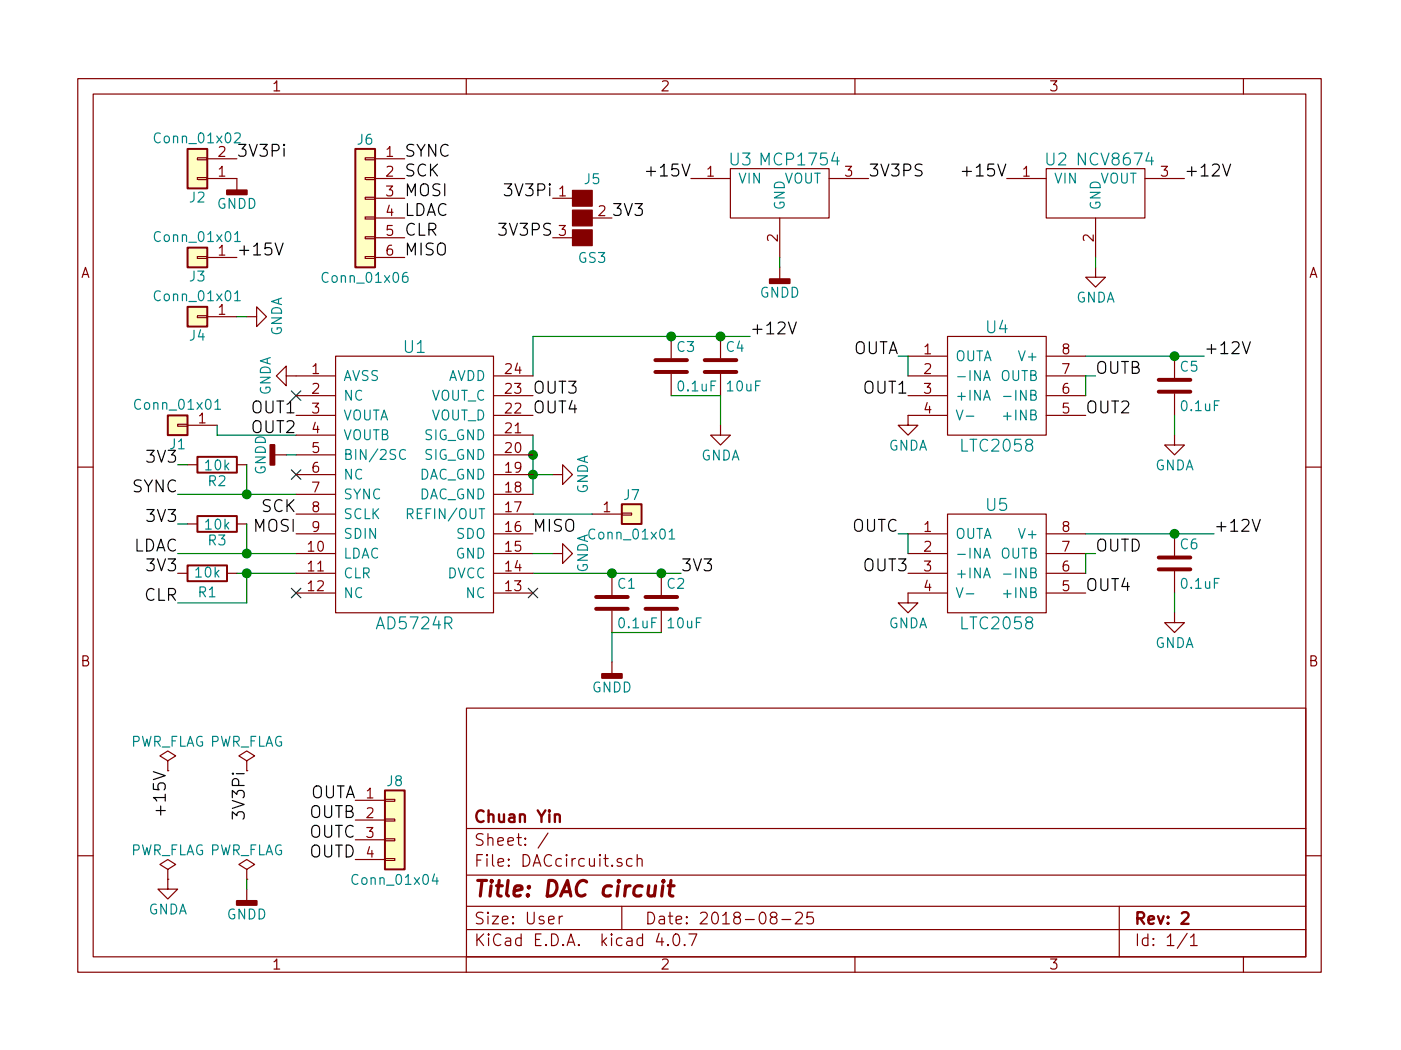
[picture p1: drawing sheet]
EESchema Schematic File Version 2
LIBS:power
LIBS:device
LIBS:switches
LIBS:relays
LIBS:motors
LIBS:transistors
LIBS:conn
LIBS:linear
LIBS:regul
LIBS:74xx
LIBS:cmos4000
LIBS:adc-dac
LIBS:memory
LIBS:xilinx
LIBS:microcontrollers
LIBS:dsp
LIBS:microchip
LIBS:analog_switches
LIBS:motorola
LIBS:texas
LIBS:intel
LIBS:audio
LIBS:interface
LIBS:digital-audio
LIBS:philips
LIBS:display
LIBS:cypress
LIBS:siliconi
LIBS:opto
LIBS:atmel
LIBS:contrib
LIBS:valves
LIBS:ad5724r
LIBS:ltc2058
LIBS:mcp1754
LIBS:ncv8674
LIBS:sn74lvc1g3157
LIBS:DACcircuit-cache
EELAYER 25 0
EELAYER END
$Descr User 7087 5315
encoding utf-8
Sheet 1 1
Title "DAC circuit"
Date "2018-08-25"
Rev "2"
Comp "Chuan Yin"
Comment1 ""
Comment2 ""
Comment3 ""
Comment4 ""
$EndDescr
NoConn ~ 1500 2000
NoConn ~ 1500 2400
NoConn ~ 1500 3000
NoConn ~ 2700 3000
$Comp
L C C3
U 1 1
P 3400 1850
F 0 "C3" H 3425 1950 50  0000 L CNN
F 1 "0.1uF" H 3425 1750 50  0000 L CNN
F 2 "Capacitors_SMD:C_0805_HandSoldering" H 3438 1700 50  0001 C CNN
F 3 "" H 3400 1850 50  0001 C CNN
	1    3400 1850
	1    0    0    -1  
$EndComp
$Comp
L R R3
U 1 1
P 1100 2650
F 0 "R3" V 1180 2650 50  0000 C CNN
F 1 "10k" V 1100 2650 50  0000 C CNN
F 2 "Resistors_SMD:R_0805_HandSoldering" V 1030 2650 50  0001 C CNN
F 3 "" H 1100 2650 50  0001 C CNN
	1    1100 2650
	0    1    1    0   
$EndComp
$Comp
L R R2
U 1 1
P 1100 2350
F 0 "R2" V 1180 2350 50  0000 C CNN
F 1 "10k" V 1100 2350 50  0000 C CNN
F 2 "Resistors_SMD:R_0805_HandSoldering" V 1030 2350 50  0001 C CNN
F 3 "" H 1100 2350 50  0001 C CNN
	1    1100 2350
	0    1    1    0   
$EndComp
$Comp
L R R1
U 1 1
P 1050 2900
F 0 "R1" V 950 2900 50  0000 C CNN
F 1 "10k" V 1050 2900 50  0000 C CNN
F 2 "Resistors_SMD:R_0805_HandSoldering" V 980 2900 50  0001 C CNN
F 3 "" H 1050 2900 50  0001 C CNN
	1    1050 2900
	0    -1   -1   0   
$EndComp
Text Label 1500 2100 2    60   ~ 0
OUT1
Text Label 1500 2200 2    60   ~ 0
OUT2
Text Label 2700 2700 0    60   ~ 0
MISO
Text Label 1500 2600 2    60   ~ 0
SCK
Text Label 1500 2700 2    60   ~ 0
MOSI
$Comp
L Conn_01x01 J7
U 1 1
P 3200 2600
F 0 "J7" H 3200 2700 50  0000 C CNN
F 1 "Conn_01x01" H 3200 2500 50  0000 C CNN
F 2 "Pin_Headers:Pin_Header_Straight_1x01_Pitch2.54mm" H 3200 2600 50  0001 C CNN
F 3 "" H 3200 2600 50  0001 C CNN
	1    3200 2600
	1    0    0    -1  
$EndComp
$Comp
L C C1
U 1 1
P 3100 3050
F 0 "C1" H 3125 3150 50  0000 L CNN
F 1 "0.1uF" H 3125 2950 50  0000 L CNN
F 2 "Capacitors_SMD:C_0805_HandSoldering" H 3138 2900 50  0001 C CNN
F 3 "" H 3100 3050 50  0001 C CNN
	1    3100 3050
	1    0    0    -1  
$EndComp
Text Label 2050 1300 0    60   ~ 0
MISO
Text Label 2050 1000 0    60   ~ 0
MOSI
Text Label 2050 900  0    60   ~ 0
SCK
$Comp
L Conn_01x01 J1
U 1 1
P 900 2150
F 0 "J1" H 900 2250 50  0000 C CNN
F 1 "Conn_01x01" H 900 2050 50  0000 C CNN
F 2 "Pin_Headers:Pin_Header_Straight_1x01_Pitch2.54mm" H 900 2150 50  0001 C CNN
F 3 "" H 900 2150 50  0001 C CNN
	1    900  2150
	-1   0    0    1   
$EndComp
$Comp
L LTC2058 U5
U 1 1
P 5050 2900
F 0 "U5" H 5050 3250 60  0000 C CNN
F 1 "LTC2058" H 5050 2650 60  0000 C CNN
F 2 "Housings_SOIC:SOIC-8_3.9x4.9mm_Pitch1.27mm" H 5050 2900 60  0001 C CNN
F 3 "" H 5050 2900 60  0001 C CNN
	1    5050 2900
	1    0    0    -1  
$EndComp
$Comp
L LTC2058 U4
U 1 1
P 5050 2000
F 0 "U4" H 5050 2350 60  0000 C CNN
F 1 "LTC2058" H 5050 1750 60  0000 C CNN
F 2 "Housings_SOIC:SOIC-8_3.9x4.9mm_Pitch1.27mm" H 5050 2000 60  0001 C CNN
F 3 "" H 5050 2000 60  0001 C CNN
	1    5050 2000
	1    0    0    -1  
$EndComp
Text Label 3800 1700 0    60   ~ 0
+12V
$Comp
L MCP1754 U3
U 1 1
P 3950 1000
F 0 "U3" H 3750 1200 60  0000 C CNN
F 1 "MCP1754" H 4050 1200 60  0000 C CNN
F 2 "TO_SOT_Packages_SMD:SOT-89-3_Handsoldering" H 3950 1000 60  0001 C CNN
F 3 "" H 3950 1000 60  0001 C CNN
	1    3950 1000
	1    0    0    -1  
$EndComp
$Comp
L NCV8674 U2
U 1 1
P 5550 1050
F 0 "U2" H 5350 1300 60  0000 C CNN
F 1 "NCV8674" H 5650 1300 60  0000 C CNN
F 2 "D2PAK:NCV8674" H 5550 1050 60  0001 C CNN
F 3 "" H 5550 1050 60  0001 C CNN
	1    5550 1050
	1    0    0    -1  
$EndComp
Text Label 3450 2900 0    60   ~ 0
3V3
Text Label 900  2350 2    60   ~ 0
3V3
Text Label 900  2650 2    60   ~ 0
3V3
Text Label 900  2900 2    60   ~ 0
3V3
Text Label 6000 900  0    60   ~ 0
+12V
Text Label 5100 900  2    60   ~ 0
+15V
Text Label 3500 900  2    60   ~ 0
+15V
Text Label 4400 900  0    60   ~ 0
3V3PS
Text Label 6100 1800 0    60   ~ 0
+12V
Text Label 6150 2700 0    60   ~ 0
+12V
Text Label 4600 2000 2    60   ~ 0
OUT1
Text Label 5500 2100 0    60   ~ 0
OUT2
Text Label 4600 2900 2    60   ~ 0
OUT3
Text Label 5500 3000 0    60   ~ 0
OUT4
$Comp
L C C5
U 1 1
P 5950 1950
F 0 "C5" H 5975 2050 50  0000 L CNN
F 1 "0.1uF" H 5975 1850 50  0000 L CNN
F 2 "Capacitors_SMD:C_0805_HandSoldering" H 5988 1800 50  0001 C CNN
F 3 "" H 5950 1950 50  0001 C CNN
	1    5950 1950
	1    0    0    -1  
$EndComp
Text Label 4550 1800 2    60   ~ 0
OUTA
Text Label 5550 1900 0    60   ~ 0
OUTB
Text Label 4550 2700 2    60   ~ 0
OUTC
Text Label 5550 2800 0    60   ~ 0
OUTD
$Comp
L C C6
U 1 1
P 5950 2850
F 0 "C6" H 5975 2950 50  0000 L CNN
F 1 "0.1uF" H 5975 2750 50  0000 L CNN
F 2 "Capacitors_SMD:C_0805_HandSoldering" H 5988 2700 50  0001 C CNN
F 3 "" H 5950 2850 50  0001 C CNN
	1    5950 2850
	1    0    0    -1  
$EndComp
$Comp
L Conn_01x04 J8
U 1 1
P 2000 4150
F 0 "J8" H 2000 4350 50  0000 C CNN
F 1 "Conn_01x04" H 2000 3850 50  0000 C CNN
F 2 "Pin_Headers:Pin_Header_Straight_1x04_Pitch2.54mm" H 2000 4150 50  0001 C CNN
F 3 "" H 2000 4150 50  0001 C CNN
	1    2000 4150
	1    0    0    -1  
$EndComp
Text Label 1800 4050 2    60   ~ 0
OUTA
Text Label 1800 4150 2    60   ~ 0
OUTB
Text Label 1800 4250 2    60   ~ 0
OUTC
Text Label 1800 4350 2    60   ~ 0
OUTD
$Comp
L PWR_FLAG #FLG01
U 1 1
P 850 3900
F 0 "#FLG01" H 850 3975 50  0001 C CNN
F 1 "PWR_FLAG" H 850 4050 50  0000 C CNN
F 2 "" H 850 3900 50  0001 C CNN
F 3 "" H 850 3900 50  0001 C CNN
	1    850  3900
	1    0    0    -1  
$EndComp
Text Label 850  3900 3    60   ~ 0
+15V
$Comp
L PWR_FLAG #FLG02
U 1 1
P 850 4450
F 0 "#FLG02" H 850 4525 50  0001 C CNN
F 1 "PWR_FLAG" H 850 4600 50  0000 C CNN
F 2 "" H 850 4450 50  0001 C CNN
F 3 "" H 850 4450 50  0001 C CNN
	1    850  4450
	1    0    0    -1  
$EndComp
$Comp
L C C4
U 1 1
P 3650 1850
F 0 "C4" H 3675 1950 50  0000 L CNN
F 1 "10uF" H 3675 1750 50  0000 L CNN
F 2 "Capacitors_SMD:C_0805_HandSoldering" H 3688 1700 50  0001 C CNN
F 3 "" H 3650 1850 50  0001 C CNN
	1    3650 1850
	1    0    0    -1  
$EndComp
$Comp
L C C2
U 1 1
P 3350 3050
F 0 "C2" H 3375 3150 50  0000 L CNN
F 1 "10uF" H 3375 2950 50  0000 L CNN
F 2 "Capacitors_SMD:C_0805_HandSoldering" H 3388 2900 50  0001 C CNN
F 3 "" H 3350 3050 50  0001 C CNN
	1    3350 3050
	1    0    0    -1  
$EndComp
$Comp
L GNDA #PWR03
U 1 1
P 850 4450
F 0 "#PWR03" H 850 4200 50  0001 C CNN
F 1 "GNDA" H 850 4300 50  0000 C CNN
F 2 "" H 850 4450 50  0001 C CNN
F 3 "" H 850 4450 50  0001 C CNN
	1    850  4450
	1    0    0    -1  
$EndComp
$Comp
L GNDD #PWR04
U 1 1
P 1250 4500
F 0 "#PWR04" H 1250 4250 50  0001 C CNN
F 1 "GNDD" H 1250 4375 50  0000 C CNN
F 2 "" H 1250 4500 50  0001 C CNN
F 3 "" H 1250 4500 50  0001 C CNN
	1    1250 4500
	1    0    0    -1  
$EndComp
$Comp
L PWR_FLAG #FLG05
U 1 1
P 1250 4450
F 0 "#FLG05" H 1250 4525 50  0001 C CNN
F 1 "PWR_FLAG" H 1250 4600 50  0000 C CNN
F 2 "" H 1250 4450 50  0001 C CNN
F 3 "" H 1250 4450 50  0001 C CNN
	1    1250 4450
	1    0    0    -1  
$EndComp
$Comp
L PWR_FLAG #FLG06
U 1 1
P 1250 3900
F 0 "#FLG06" H 1250 3975 50  0001 C CNN
F 1 "PWR_FLAG" H 1250 4050 50  0000 C CNN
F 2 "" H 1250 3900 50  0001 C CNN
F 3 "" H 1250 3900 50  0001 C CNN
	1    1250 3900
	1    0    0    -1  
$EndComp
Text Label 1250 3900 3    60   ~ 0
3V3Pi
$Comp
L GNDA #PWR07
U 1 1
P 1500 1900
F 0 "#PWR07" H 1500 1650 50  0001 C CNN
F 1 "GNDA" H 1500 1750 50  0000 C CNN
F 2 "" H 1500 1900 50  0001 C CNN
F 3 "" H 1500 1900 50  0001 C CNN
	1    1500 1900
	0    1    1    0   
$EndComp
Wire Wire Line
	950  2350 900  2350
Wire Wire Line
	900  2650 950  2650
Connection ~ 1250 2900
Wire Wire Line
	1250 3050 1250 2900
Wire Wire Line
	900  3050 1250 3050
Connection ~ 1250 2500
Wire Wire Line
	1250 2350 1250 2500
Wire Wire Line
	900  2500 1500 2500
Connection ~ 1250 2800
Wire Wire Line
	1250 2650 1250 2800
Wire Wire Line
	900  2800 1500 2800
Wire Wire Line
	1200 2900 1500 2900
Connection ~ 3650 1700
Wire Wire Line
	2700 2600 3000 2600
Wire Wire Line
	2700 2900 3450 2900
Wire Wire Line
	3100 3200 3100 3350
Connection ~ 3400 1700
Connection ~ 3100 2900
Wire Wire Line
	3350 3200 3100 3200
Connection ~ 3350 2900
Wire Wire Line
	1500 2200 1100 2200
Wire Wire Line
	1100 2200 1100 2150
Wire Wire Line
	2700 1900 2700 1700
Wire Wire Line
	3400 2000 3650 2000
Wire Wire Line
	3650 2000 3650 2150
Wire Wire Line
	2700 1700 3800 1700
Wire Wire Line
	5500 2000 5500 1900
Wire Wire Line
	4600 1900 4600 1800
Wire Wire Line
	5500 2900 5500 2800
Wire Wire Line
	4600 2700 4600 2800
Wire Wire Line
	4600 1800 4550 1800
Wire Wire Line
	5500 1900 5550 1900
Wire Wire Line
	4600 2700 4550 2700
Wire Wire Line
	5500 2800 5550 2800
Wire Wire Line
	5500 1800 6100 1800
Connection ~ 5950 1800
Wire Wire Line
	5950 2100 5950 2200
Wire Wire Line
	5500 2700 6150 2700
Connection ~ 5950 2700
Wire Wire Line
	5950 3000 5950 3100
Wire Wire Line
	1250 4450 1250 4500
$Comp
L GNDD #PWR08
U 1 1
P 3950 1350
F 0 "#PWR08" H 3950 1100 50  0001 C CNN
F 1 "GNDD" H 3950 1225 50  0000 C CNN
F 2 "" H 3950 1350 50  0001 C CNN
F 3 "" H 3950 1350 50  0001 C CNN
	1    3950 1350
	1    0    0    -1  
$EndComp
Wire Wire Line
	3950 1300 3950 1350
$Comp
L GNDA #PWR09
U 1 1
P 5550 1350
F 0 "#PWR09" H 5550 1100 50  0001 C CNN
F 1 "GNDA" H 5550 1200 50  0000 C CNN
F 2 "" H 5550 1350 50  0001 C CNN
F 3 "" H 5550 1350 50  0001 C CNN
	1    5550 1350
	1    0    0    -1  
$EndComp
Wire Wire Line
	5550 1300 5550 1350
$Comp
L GNDA #PWR010
U 1 1
P 3650 2150
F 0 "#PWR010" H 3650 1900 50  0001 C CNN
F 1 "GNDA" H 3650 2000 50  0000 C CNN
F 2 "" H 3650 2150 50  0001 C CNN
F 3 "" H 3650 2150 50  0001 C CNN
	1    3650 2150
	1    0    0    -1  
$EndComp
$Comp
L GNDD #PWR011
U 1 1
P 3100 3350
F 0 "#PWR011" H 3100 3100 50  0001 C CNN
F 1 "GNDD" H 3100 3225 50  0000 C CNN
F 2 "" H 3100 3350 50  0001 C CNN
F 3 "" H 3100 3350 50  0001 C CNN
	1    3100 3350
	1    0    0    -1  
$EndComp
$Comp
L GNDA #PWR012
U 1 1
P 5950 2200
F 0 "#PWR012" H 5950 1950 50  0001 C CNN
F 1 "GNDA" H 5950 2050 50  0000 C CNN
F 2 "" H 5950 2200 50  0001 C CNN
F 3 "" H 5950 2200 50  0001 C CNN
	1    5950 2200
	1    0    0    -1  
$EndComp
$Comp
L GNDA #PWR013
U 1 1
P 5950 3100
F 0 "#PWR013" H 5950 2850 50  0001 C CNN
F 1 "GNDA" H 5950 2950 50  0000 C CNN
F 2 "" H 5950 3100 50  0001 C CNN
F 3 "" H 5950 3100 50  0001 C CNN
	1    5950 3100
	1    0    0    -1  
$EndComp
$Comp
L GNDA #PWR014
U 1 1
P 4600 2100
F 0 "#PWR014" H 4600 1850 50  0001 C CNN
F 1 "GNDA" H 4600 1950 50  0000 C CNN
F 2 "" H 4600 2100 50  0001 C CNN
F 3 "" H 4600 2100 50  0001 C CNN
	1    4600 2100
	1    0    0    -1  
$EndComp
$Comp
L GNDA #PWR015
U 1 1
P 4600 3000
F 0 "#PWR015" H 4600 2750 50  0001 C CNN
F 1 "GNDA" H 4600 2850 50  0000 C CNN
F 2 "" H 4600 3000 50  0001 C CNN
F 3 "" H 4600 3000 50  0001 C CNN
	1    4600 3000
	1    0    0    -1  
$EndComp
$Comp
L GNDA #PWR016
U 1 1
P 2800 2800
F 0 "#PWR016" H 2800 2550 50  0001 C CNN
F 1 "GNDA" H 2800 2650 50  0000 C CNN
F 2 "" H 2800 2800 50  0001 C CNN
F 3 "" H 2800 2800 50  0001 C CNN
	1    2800 2800
	0    -1   -1   0   
$EndComp
Wire Wire Line
	2700 2200 2700 2500
Connection ~ 2700 2300
Connection ~ 2700 2400
$Comp
L GNDA #PWR017
U 1 1
P 2800 2400
F 0 "#PWR017" H 2800 2150 50  0001 C CNN
F 1 "GNDA" H 2800 2250 50  0000 C CNN
F 2 "" H 2800 2400 50  0001 C CNN
F 3 "" H 2800 2400 50  0001 C CNN
	1    2800 2400
	0    -1   -1   0   
$EndComp
Wire Wire Line
	2800 2400 2700 2400
$Comp
L AD5724R U1
U 1 1
P 2100 2500
F 0 "U1" H 2100 3250 60  0000 C CNN
F 1 "AD5724R" H 2100 1850 60  0000 C CNN
F 2 "Housings_SSOP:TSSOP-24_4.4x7.8mm_Pitch0.65mm" H 2100 2500 60  0001 C CNN
F 3 "" H 2100 2500 60  0001 C CNN
	1    2100 2500
	1    0    0    -1  
$EndComp
$Comp
L GNDD #PWR018
U 1 1
P 1450 2300
F 0 "#PWR018" H 1450 2050 50  0001 C CNN
F 1 "GNDD" H 1450 2175 50  0000 C CNN
F 2 "" H 1450 2300 50  0001 C CNN
F 3 "" H 1450 2300 50  0001 C CNN
	1    1450 2300
	0    1    1    0   
$EndComp
Wire Wire Line
	2800 2800 2700 2800
Wire Wire Line
	1450 2300 1500 2300
Text Label 900  2500 2    60   ~ 0
SYNC
Text Label 2050 800  0    60   ~ 0
SYNC
Text Label 900  2800 2    60   ~ 0
LDAC
Text Label 2050 1100 0    60   ~ 0
LDAC
Text Label 900  3050 2    60   ~ 0
CLR
Text Label 2050 1200 0    60   ~ 0
CLR
$Comp
L Conn_01x01 J3
U 1 1
P 1000 1300
F 0 "J3" H 1000 1400 50  0000 C CNN
F 1 "Conn_01x01" H 1000 1200 50  0000 C CNN
F 2 "BANANA:BANANA" H 1000 1300 50  0001 C CNN
F 3 "" H 1000 1300 50  0001 C CNN
	1    1000 1300
	-1   0    0    1   
$EndComp
$Comp
L Conn_01x01 J4
U 1 1
P 1000 1600
F 0 "J4" H 1000 1700 50  0000 C CNN
F 1 "Conn_01x01" H 1000 1500 50  0000 C CNN
F 2 "BANANA:BANANA" H 1000 1600 50  0001 C CNN
F 3 "" H 1000 1600 50  0001 C CNN
	1    1000 1600
	-1   0    0    1   
$EndComp
Text Label 1200 1300 0    60   ~ 0
+15V
$Comp
L GNDA #PWR019
U 1 1
P 1250 1600
F 0 "#PWR019" H 1250 1350 50  0001 C CNN
F 1 "GNDA" H 1250 1450 50  0000 C CNN
F 2 "" H 1250 1600 50  0001 C CNN
F 3 "" H 1250 1600 50  0001 C CNN
	1    1250 1600
	0    -1   -1   0   
$EndComp
Wire Wire Line
	1250 1600 1200 1600
Text Label 2700 2000 0    60   ~ 0
OUT3
Text Label 2700 2100 0    60   ~ 0
OUT4
$Comp
L Conn_01x02 J2
U 1 1
P 1000 900
F 0 "J2" H 1000 1000 50  0000 C CNN
F 1 "Conn_01x02" H 1000 700 50  0000 C CNN
F 2 "Pin_Headers:Pin_Header_Straight_1x02_Pitch2.54mm" H 1000 900 50  0001 C CNN
F 3 "" H 1000 900 50  0001 C CNN
	1    1000 900 
	-1   0    0    1   
$EndComp
Text Label 1200 800  0    60   ~ 0
3V3Pi
$Comp
L GNDD #PWR020
U 1 1
P 1200 900
F 0 "#PWR020" H 1200 650 50  0001 C CNN
F 1 "GNDD" H 1200 775 50  0000 C CNN
F 2 "" H 1200 900 50  0001 C CNN
F 3 "" H 1200 900 50  0001 C CNN
	1    1200 900 
	1    0    0    -1  
$EndComp
$Comp
L GS3 J5
U 1 1
P 2950 1100
F 0 "J5" H 3000 1300 50  0000 C CNN
F 1 "GS3" H 3000 901 50  0000 C CNN
F 2 "Connectors:GS3" V 3038 1026 50  0001 C CNN
F 3 "" H 2950 1100 50  0001 C CNN
	1    2950 1100
	1    0    0    -1  
$EndComp
Text Label 2800 1000 2    60   ~ 0
3V3Pi
Text Label 2800 1200 2    60   ~ 0
3V3PS
Text Label 3100 1100 0    60   ~ 0
3V3
$Comp
L Conn_01x06 J6
U 1 1
P 1850 1000
F 0 "J6" H 1850 1300 50  0000 C CNN
F 1 "Conn_01x06" H 1850 600 50  0000 C CNN
F 2 "" H 1850 1000 50  0001 C CNN
F 3 "" H 1850 1000 50  0001 C CNN
	1    1850 1000
	-1   0    0    -1  
$EndComp
$EndSCHEMATC
